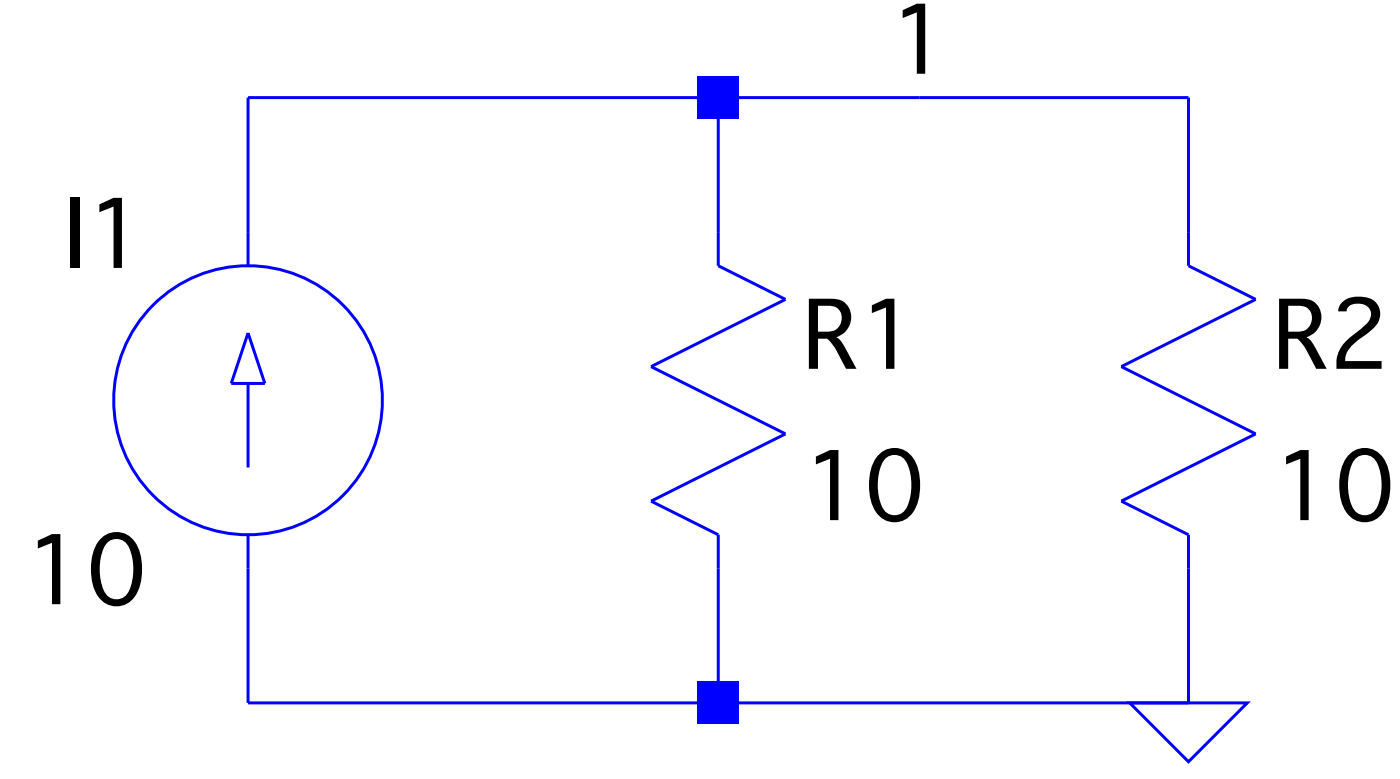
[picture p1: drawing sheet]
Version 4
SHEET 1 880 680
WIRE -144 80 -256 80
WIRE -96 80 -144 80
WIRE -32 80 -96 80
WIRE -256 112 -256 80
WIRE -144 112 -144 80
WIRE -32 112 -32 80
WIRE -256 224 -256 192
WIRE -144 224 -144 192
WIRE -144 224 -256 224
WIRE -32 224 -32 192
WIRE -32 224 -144 224
FLAG -32 224 0
FLAG -96 80 1
SYMBOL current -256 192 R180
WINDOW 0 24 80 Left 2
WINDOW 3 24 0 Left 2
SYMATTR InstName I1
SYMATTR Value 10
SYMBOL res -160 96 R0
SYMATTR InstName R1
SYMATTR Value 10
SYMBOL res -48 96 R0
SYMATTR InstName R2
SYMATTR Value 10
